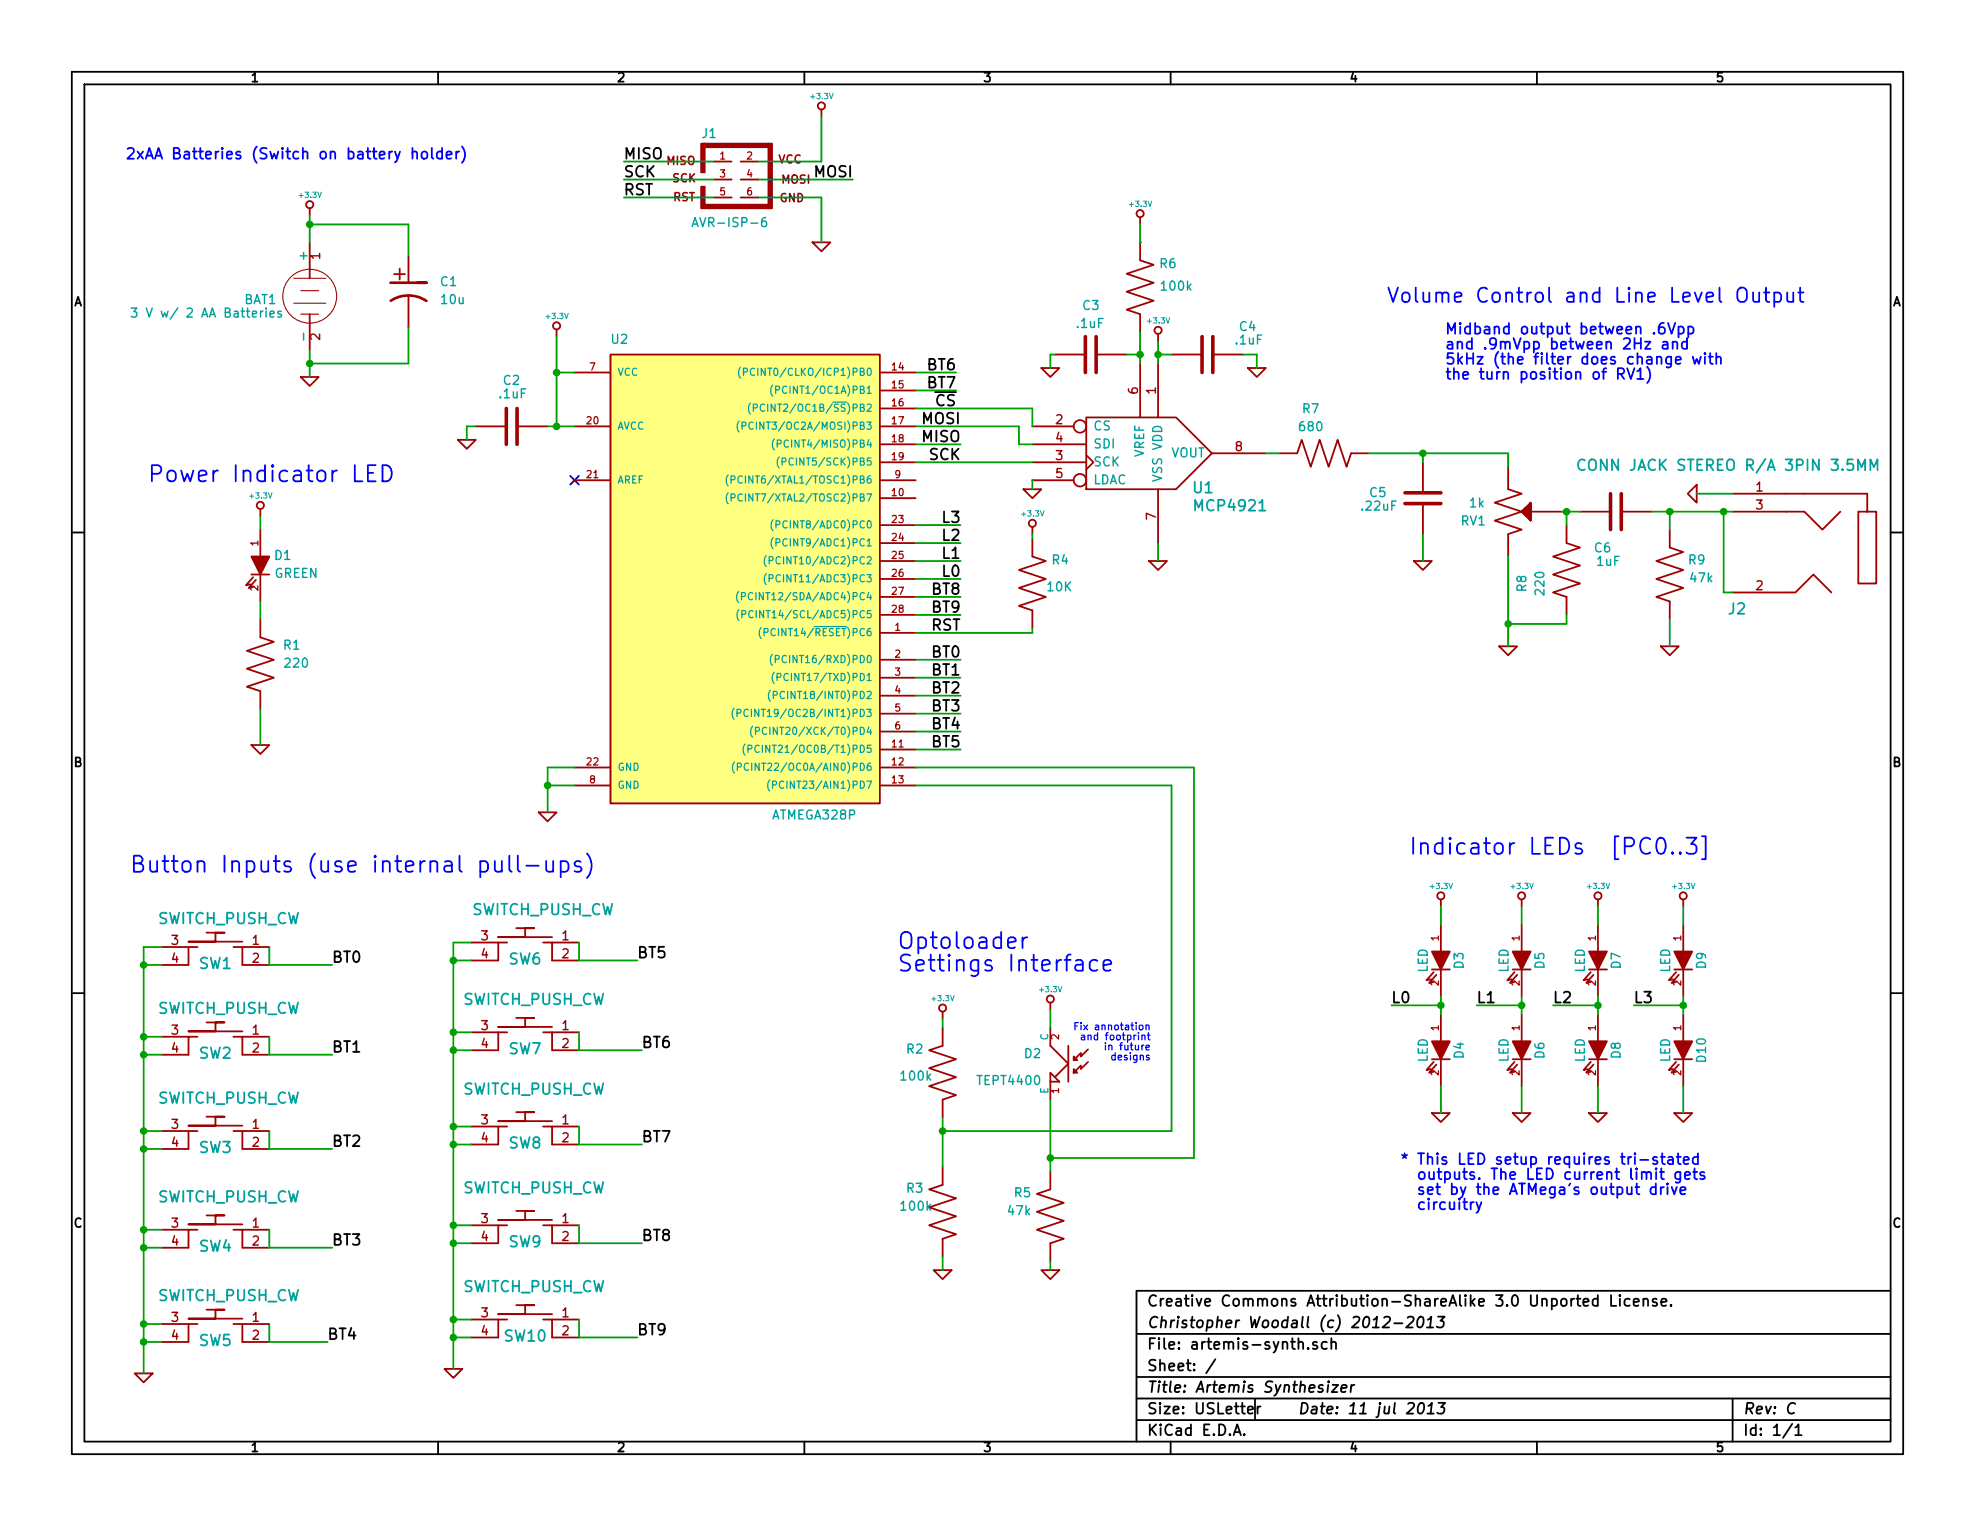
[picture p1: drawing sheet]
EESchema Schematic File Version 2  date Thu 11 Jul 2013 01:59:12 PM EDT
LIBS:power
LIBS:device
LIBS:transistors
LIBS:conn
LIBS:linear
LIBS:regul
LIBS:74xx
LIBS:cmos4000
LIBS:adc-dac
LIBS:memory
LIBS:xilinx
LIBS:special
LIBS:microcontrollers
LIBS:dsp
LIBS:microchip
LIBS:analog_switches
LIBS:motorola
LIBS:texas
LIBS:intel
LIBS:audio
LIBS:interface
LIBS:digital-audio
LIBS:philips
LIBS:display
LIBS:cypress
LIBS:siliconi
LIBS:opto
LIBS:atmel
LIBS:contrib
LIBS:valves
LIBS:tda2822m
LIBS:r_us
LIBS:pot_us
LIBS:mcp49x1
LIBS:battery2
LIBS:artemis-synth-v1-cache
LIBS:3-pin_audio_jack
LIBS:artemis-synth-cache
EELAYER 27 0
EELAYER END
$Descr USLetter 11000 8500
encoding utf-8
Sheet 1 1
Title "Artemis Synthesizer"
Date "11 jul 2013"
Rev "C"
Comp "Christopher Woodall (c) 2012-2013"
Comment1 "Creative Commons Attribution-ShareAlike 3.0 Unported License."
Comment2 ""
Comment3 ""
Comment4 ""
$EndDescr
Text Notes 5000 5300 0    90   ~ 0
Optoloader\nSettings Interface
$Comp
L +3.3V #PWR01
U 1 1
P 5850 5625
F 0 "#PWR01" H 5850 5585 30  0001 C CNN
F 1 "+3.3V" H 5850 5735 30  0000 C CNN
	1    5850 5625
	-1   0    0    -1  
$EndComp
$Comp
L +3.3V #PWR02
U 1 1
P 5250 5675
F 0 "#PWR02" H 5250 5635 30  0001 C CNN
F 1 "+3.3V" H 5250 5785 30  0000 C CNN
	1    5250 5675
	-1   0    0    -1  
$EndComp
$Comp
L GND #PWR03
U 1 1
P 5250 7075
F 0 "#PWR03" H 5250 7075 30  0001 C CNN
F 1 "GND" H 5250 7005 30  0001 C CNN
	1    5250 7075
	-1   0    0    -1  
$EndComp
Text Label 5350 3525 2    60   ~ 0
RST
Text Label 5350 2925 2    60   ~ 0
L3
Text Label 5350 3025 2    60   ~ 0
L2
Text Label 5350 3125 2    60   ~ 0
L1
Text Label 5350 3225 2    60   ~ 0
L0
Text Notes 7850 4775 0    90   ~ 0
Indicator LEDs  [PC0..3]
Text Label 9100 5600 0    60   ~ 0
L3
Text Label 8225 5600 0    60   ~ 0
L1
Text Label 8650 5600 0    60   ~ 0
L2
Text Label 7750 5600 0    60   ~ 0
L0
$Comp
L +3.3V #PWR04
U 1 1
P 9375 5050
F 0 "#PWR04" H 9375 5010 30  0001 C CNN
F 1 "+3.3V" H 9375 5160 30  0000 C CNN
	1    9375 5050
	1    0    0    -1  
$EndComp
$Comp
L +3.3V #PWR05
U 1 1
P 8900 5050
F 0 "#PWR05" H 8900 5010 30  0001 C CNN
F 1 "+3.3V" H 8900 5160 30  0000 C CNN
	1    8900 5050
	1    0    0    -1  
$EndComp
$Comp
L +3.3V #PWR06
U 1 1
P 8475 5050
F 0 "#PWR06" H 8475 5010 30  0001 C CNN
F 1 "+3.3V" H 8475 5160 30  0000 C CNN
	1    8475 5050
	1    0    0    -1  
$EndComp
$Comp
L +3.3V #PWR07
U 1 1
P 8025 5050
F 0 "#PWR07" H 8025 5010 30  0001 C CNN
F 1 "+3.3V" H 8025 5160 30  0000 C CNN
	1    8025 5050
	1    0    0    -1  
$EndComp
$Comp
L GND #PWR08
U 1 1
P 9375 6200
F 0 "#PWR08" H 9375 6200 30  0001 C CNN
F 1 "GND" H 9375 6130 30  0001 C CNN
	1    9375 6200
	1    0    0    -1  
$EndComp
$Comp
L GND #PWR09
U 1 1
P 8900 6200
F 0 "#PWR09" H 8900 6200 30  0001 C CNN
F 1 "GND" H 8900 6130 30  0001 C CNN
	1    8900 6200
	1    0    0    -1  
$EndComp
$Comp
L GND #PWR010
U 1 1
P 8475 6200
F 0 "#PWR010" H 8475 6200 30  0001 C CNN
F 1 "GND" H 8475 6130 30  0001 C CNN
	1    8475 6200
	1    0    0    -1  
$EndComp
$Comp
L GND #PWR011
U 1 1
P 8025 6200
F 0 "#PWR011" H 8025 6200 30  0001 C CNN
F 1 "GND" H 8025 6130 30  0001 C CNN
	1    8025 6200
	1    0    0    -1  
$EndComp
$Comp
L LED D4
U 1 1
P 8025 5850
F 0 "D4" H 8025 5950 50  0000 C CNN
F 1 "LED" H 8025 5750 50  0000 C CNN
F 2 "LED-3MM-CORRECTED" H 8025 5850 50  0001 C CNN
	1    8025 5850
	0    1    1    0   
$EndComp
$Comp
L LED D6
U 1 1
P 8475 5850
F 0 "D6" H 8475 5950 50  0000 C CNN
F 1 "LED" H 8475 5750 50  0000 C CNN
F 2 "LED-3MM-CORRECTED" H 8475 5850 50  0001 C CNN
	1    8475 5850
	0    1    1    0   
$EndComp
$Comp
L LED D8
U 1 1
P 8900 5850
F 0 "D8" H 8900 5950 50  0000 C CNN
F 1 "LED" H 8900 5750 50  0000 C CNN
F 2 "LED-3MM-CORRECTED" H 8900 5850 50  0001 C CNN
	1    8900 5850
	0    1    1    0   
$EndComp
$Comp
L LED D10
U 1 1
P 9375 5850
F 0 "D10" H 9375 5950 50  0000 C CNN
F 1 "LED" H 9375 5750 50  0000 C CNN
F 2 "LED-3MM-CORRECTED" H 9375 5850 50  0001 C CNN
	1    9375 5850
	0    1    1    0   
$EndComp
$Comp
L LED D9
U 1 1
P 9375 5350
F 0 "D9" H 9375 5450 50  0000 C CNN
F 1 "LED" H 9375 5250 50  0000 C CNN
F 2 "LED-3MM-CORRECTED" H 9375 5350 50  0001 C CNN
	1    9375 5350
	0    1    1    0   
$EndComp
$Comp
L LED D7
U 1 1
P 8900 5350
F 0 "D7" H 8900 5450 50  0000 C CNN
F 1 "LED" H 8900 5250 50  0000 C CNN
F 2 "LED-3MM-CORRECTED" H 8900 5350 50  0001 C CNN
	1    8900 5350
	0    1    1    0   
$EndComp
$Comp
L LED D5
U 1 1
P 8475 5350
F 0 "D5" H 8475 5450 50  0000 C CNN
F 1 "LED" H 8475 5250 50  0000 C CNN
F 2 "LED-3MM-CORRECTED" H 8475 5350 50  0001 C CNN
	1    8475 5350
	0    1    1    0   
$EndComp
$Comp
L LED D3
U 1 1
P 8025 5350
F 0 "D3" H 8025 5450 50  0000 C CNN
F 1 "LED" H 8025 5250 50  0000 C CNN
F 2 "LED-3MM-CORRECTED" H 8025 5350 50  0001 C CNN
	1    8025 5350
	0    1    1    0   
$EndComp
Text Notes 725  4875 0    90   ~ 0
Button Inputs (use internal pull-ups)\n
Text Label 5350 3675 2    60   ~ 0
BT0
Text Label 5350 3425 2    60   ~ 0
BT9
Text Label 5350 3325 2    60   ~ 0
BT8
Text Label 5325 2175 2    60   ~ 0
BT7
Text Label 5325 2075 2    60   ~ 0
BT6
Text Label 5350 4175 2    60   ~ 0
BT5
Text Label 5350 3775 2    60   ~ 0
BT1
Text Label 5350 3875 2    60   ~ 0
BT2
Text Label 5350 3975 2    60   ~ 0
BT3
Text Label 5350 4075 2    60   ~ 0
BT4
$Comp
L SWITCH_PUSH_CW SW1
U 1 1
P 1200 5275
F 0 "SW1" H 1200 5175 60  0000 C CNN
F 1 "SWITCH_PUSH_CW" H 1125 5425 60  0000 C CNN
F 2 "SparkFun-TACTILE-PTH-12MM" H 1200 5575 60  0001 C CNN
	1    1200 5275
	-1   0    0    -1  
$EndComp
$Comp
L SWITCH_PUSH_CW SW2
U 1 1
P 1200 5775
F 0 "SW2" H 1200 5675 60  0000 C CNN
F 1 "SWITCH_PUSH_CW" H 1125 5925 60  0000 C CNN
F 2 "SparkFun-TACTILE-PTH-12MM" H 1200 6075 60  0001 C CNN
	1    1200 5775
	-1   0    0    -1  
$EndComp
$Comp
L SWITCH_PUSH_CW SW3
U 1 1
P 1200 6300
F 0 "SW3" H 1200 6200 60  0000 C CNN
F 1 "SWITCH_PUSH_CW" H 1125 6475 60  0000 C CNN
F 2 "SparkFun-TACTILE-PTH-12MM" H 1200 6600 60  0001 C CNN
	1    1200 6300
	-1   0    0    -1  
$EndComp
$Comp
L SWITCH_PUSH_CW SW4
U 1 1
P 1200 6850
F 0 "SW4" H 1200 6750 60  0000 C CNN
F 1 "SWITCH_PUSH_CW" H 1125 7025 60  0000 C CNN
F 2 "SparkFun-TACTILE-PTH-12MM" H 1200 7150 60  0001 C CNN
	1    1200 6850
	-1   0    0    -1  
$EndComp
$Comp
L SWITCH_PUSH_CW SW5
U 1 1
P 1200 7375
F 0 "SW5" H 1200 7275 60  0000 C CNN
F 1 "SWITCH_PUSH_CW" H 1125 7525 60  0000 C CNN
F 2 "SparkFun-TACTILE-PTH-12MM" H 1200 7675 60  0001 C CNN
	1    1200 7375
	-1   0    0    -1  
$EndComp
$Comp
L GND #PWR012
U 1 1
P 800 7650
F 0 "#PWR012" H 800 7650 30  0001 C CNN
F 1 "GND" H 800 7580 30  0001 C CNN
	1    800  7650
	-1   0    0    -1  
$EndComp
Text Label 3550 5350 0    60   ~ 0
BT5
Text Label 3575 5850 0    60   ~ 0
BT6
Text Label 3575 6375 0    60   ~ 0
BT7
Text Label 3575 6925 0    60   ~ 0
BT8
Text Label 3550 7450 0    60   ~ 0
BT9
Text Label 1825 7475 0    60   ~ 0
BT4
Text Label 1850 6950 0    60   ~ 0
BT3
Text Label 1850 6400 0    60   ~ 0
BT2
Text Label 1850 5875 0    60   ~ 0
BT1
Text Label 1850 5375 0    60   ~ 0
BT0
$Comp
L GND #PWR013
U 1 1
P 2525 7625
F 0 "#PWR013" H 2525 7625 30  0001 C CNN
F 1 "GND" H 2525 7555 30  0001 C CNN
	1    2525 7625
	-1   0    0    -1  
$EndComp
$Comp
L SWITCH_PUSH_CW SW10
U 1 1
P 2925 7350
F 0 "SW10" H 2925 7250 60  0000 C CNN
F 1 "SWITCH_PUSH_CW" H 2875 7525 60  0000 C CNN
F 2 "SparkFun-TACTILE-PTH-12MM" H 2925 7650 60  0001 C CNN
	1    2925 7350
	-1   0    0    -1  
$EndComp
$Comp
L SWITCH_PUSH_CW SW9
U 1 1
P 2925 6825
F 0 "SW9" H 2925 6725 60  0000 C CNN
F 1 "SWITCH_PUSH_CW" H 2875 7025 60  0000 C CNN
F 2 "SparkFun-TACTILE-PTH-12MM" H 2925 7125 60  0001 C CNN
	1    2925 6825
	-1   0    0    -1  
$EndComp
$Comp
L SWITCH_PUSH_CW SW8
U 1 1
P 2925 6275
F 0 "SW8" H 2925 6175 60  0000 C CNN
F 1 "SWITCH_PUSH_CW" H 2875 6475 60  0000 C CNN
F 2 "SparkFun-TACTILE-PTH-12MM" H 2925 6575 60  0001 C CNN
	1    2925 6275
	-1   0    0    -1  
$EndComp
$Comp
L SWITCH_PUSH_CW SW7
U 1 1
P 2925 5750
F 0 "SW7" H 2925 5650 60  0000 C CNN
F 1 "SWITCH_PUSH_CW" H 2875 5925 60  0000 C CNN
F 2 "SparkFun-TACTILE-PTH-12MM" H 2925 6050 60  0001 C CNN
	1    2925 5750
	-1   0    0    -1  
$EndComp
$Comp
L SWITCH_PUSH_CW SW6
U 1 1
P 2925 5250
F 0 "SW6" H 2925 5150 60  0000 C CNN
F 1 "SWITCH_PUSH_CW" H 2825 5425 60  0000 C CNN
F 2 "SparkFun-TACTILE-PTH-12MM" H 2925 5550 60  0001 C CNN
	1    2925 5250
	-1   0    0    -1  
$EndComp
$Comp
L +3.3V #PWR014
U 1 1
P 6350 1250
F 0 "#PWR014" H 6350 1210 30  0001 C CNN
F 1 "+3.3V" H 6350 1360 30  0000 C CNN
	1    6350 1250
	1    0    0    -1  
$EndComp
$Comp
L +3.3V #PWR015
U 1 1
P 3100 1875
F 0 "#PWR015" H 3100 1835 30  0001 C CNN
F 1 "+3.3V" H 3100 1985 30  0000 C CNN
	1    3100 1875
	1    0    0    -1  
$EndComp
$Comp
L +3.3V #PWR016
U 1 1
P 1725 1200
F 0 "#PWR016" H 1725 1160 30  0001 C CNN
F 1 "+3.3V" H 1725 1310 30  0000 C CNN
	1    1725 1200
	1    0    0    -1  
$EndComp
$Comp
L +3.3V #PWR017
U 1 1
P 4575 650
F 0 "#PWR017" H 4575 610 30  0001 C CNN
F 1 "+3.3V" H 4575 760 30  0000 C CNN
	1    4575 650 
	1    0    0    -1  
$EndComp
$Comp
L GND #PWR018
U 1 1
P 1725 2100
F 0 "#PWR018" H 1725 2100 30  0001 C CNN
F 1 "GND" H 1725 2030 30  0001 C CNN
	1    1725 2100
	1    0    0    -1  
$EndComp
$Comp
L BATTERY BAT1
U 1 1
P 1725 1650
F 0 "BAT1" V 1750 1375 50  0000 C CNN
F 1 "3 V w/ 2 AA Batteries" V 1825 1075 50  0000 C CNN
F 2 "2PIN" H 1725 1560 50  0001 C CNN
	1    1725 1650
	0    1    1    0   
$EndComp
$Comp
L C C3
U 1 1
P 6075 1975
F 0 "C3" V 6350 1925 50  0000 L CNN
F 1 ".1uF" V 6250 1900 50  0000 L CNN
F 2 "C1" V 6225 2125 50  0001 C CNN
	1    6075 1975
	0    -1   -1   0   
$EndComp
$Comp
L GND #PWR019
U 1 1
P 2600 2450
F 0 "#PWR019" H 2600 2450 30  0001 C CNN
F 1 "GND" H 2600 2380 30  0001 C CNN
	1    2600 2450
	1    0    0    -1  
$EndComp
NoConn ~ 3200 2675
$Comp
L GND #PWR020
U 1 1
P 5750 2725
F 0 "#PWR020" H 5750 2725 30  0001 C CNN
F 1 "GND" H 5750 2655 30  0001 C CNN
	1    5750 2725
	1    0    0    -1  
$EndComp
$Comp
L GND #PWR021
U 1 1
P 5850 2050
F 0 "#PWR021" H 5850 2050 30  0001 C CNN
F 1 "GND" H 5850 1980 30  0001 C CNN
	1    5850 2050
	1    0    0    -1  
$EndComp
$Comp
L GND #PWR022
U 1 1
P 7000 2050
F 0 "#PWR022" H 7000 2050 30  0001 C CNN
F 1 "GND" H 7000 1980 30  0001 C CNN
	1    7000 2050
	1    0    0    -1  
$EndComp
$Comp
L MCP49X1 U1
U 1 1
P 6050 2725
F 0 "U1" H 6700 2725 60  0000 C CNN
F 1 "MCP4921" H 6850 2625 60  0000 C CNN
F 2 "DIP-8__300" H 6850 2725 60  0001 C CNN
	1    6050 2725
	1    0    0    -1  
$EndComp
Text Label 5325 2275 2    60   ~ 0
~CS
$Comp
L GND #PWR023
U 1 1
P 6450 3125
F 0 "#PWR023" H 6450 3125 30  0001 C CNN
F 1 "GND" H 6450 3055 30  0001 C CNN
	1    6450 3125
	1    0    0    -1  
$EndComp
$Comp
L C C2
U 1 1
P 2850 2375
F 0 "C2" V 2600 2325 50  0000 L CNN
F 1 ".1uF" V 2675 2300 50  0000 L CNN
F 2 "C1" V 3075 2275 50  0001 C CNN
	1    2850 2375
	0    1    1    0   
$EndComp
$Comp
L GND #PWR024
U 1 1
P 3050 4525
F 0 "#PWR024" H 3050 4525 30  0001 C CNN
F 1 "GND" H 3050 4455 30  0001 C CNN
	1    3050 4525
	1    0    0    -1  
$EndComp
Text Label 5350 2475 2    60   ~ 0
MISO
Text Label 5350 2375 2    60   ~ 0
MOSI
Text Label 5350 2575 2    60   ~ 0
SCK
Text Label 3475 1100 0    60   ~ 0
RST
Text Label 3475 1000 0    60   ~ 0
SCK
Text Label 3475 900  0    60   ~ 0
MISO
Text Label 4750 1000 2    60   ~ 0
MOSI
$Comp
L GND #PWR025
U 1 1
P 4575 1350
F 0 "#PWR025" H 4575 1350 30  0001 C CNN
F 1 "GND" H 4575 1280 30  0001 C CNN
	1    4575 1350
	1    0    0    -1  
$EndComp
$Comp
L ATMEGA328P-P U2
U 1 1
P 4100 3175
F 0 "U2" H 3400 4425 50  0000 L BNN
F 1 "ATMEGA328P" H 4300 1775 50  0000 L BNN
F 2 "DIP-28__300" H 3500 1825 50  0001 C CNN
	1    4100 3175
	1    0    0    -1  
$EndComp
$Comp
L AVR-ISP-6 J1
U 1 1
P 4100 1000
F 0 "J1" H 3950 1250 50  0000 C CNN
F 1 "AVR-ISP-6" H 3850 725 50  0000 L BNN
F 2 "pin_array_3x2" V 3600 1000 50  0001 C CNN
	1    4100 1000
	1    0    0    -1  
$EndComp
$Comp
L C C4
U 1 1
P 6725 1975
F 0 "C4" V 6575 2150 50  0000 L CNN
F 1 ".1uF" V 6650 2125 50  0000 L CNN
F 2 "C1" V 6750 2125 50  0001 C CNN
	1    6725 1975
	0    1    1    0   
$EndComp
$Comp
L +3.3V #PWR026
U 1 1
P 5750 2975
F 0 "#PWR026" H 5750 2935 30  0001 C CNN
F 1 "+3.3V" H 5750 3085 30  0000 C CNN
	1    5750 2975
	1    0    0    -1  
$EndComp
$Comp
L GND #PWR027
U 1 1
P 5850 7075
F 0 "#PWR027" H 5850 7075 30  0001 C CNN
F 1 "GND" H 5850 7005 30  0001 C CNN
	1    5850 7075
	-1   0    0    -1  
$EndComp
$Comp
L +3.3V #PWR028
U 1 1
P 6450 1900
F 0 "#PWR028" H 6450 1860 30  0001 C CNN
F 1 "+3.3V" H 6450 2010 30  0000 C CNN
	1    6450 1900
	1    0    0    -1  
$EndComp
Text Notes 700  900  0    60   ~ 0
2xAA Batteries (Switch on battery holder)
$Comp
L OPTO_NPN D2
U 1 1
P 5950 5925
F 0 "D2" H 6100 5975 50  0000 L CNN
F 1 "TEPT4400" H 6100 5825 50  0000 L CNN
F 2 "LED-3MM-CORRECTED" H 6100 5925 50  0001 C CNN
	1    5950 5925
	-1   0    0    -1  
$EndComp
Text Notes 6409 5750 2    40   ~ 0
Fix annotation\nand footprint\nin future\ndesigns\n
$Comp
L R_US R2
U 1 1
P 5250 5975
F 0 "R2" H 5405 6100 50  0000 C CNN
F 1 "100k" H 5400 5950 50  0000 C CNN
F 2 "R4" H 5400 6050 50  0001 C CNN
	1    5250 5975
	-1   0    0    -1  
$EndComp
$Comp
L R_US R3
U 1 1
P 5250 6750
F 0 "R3" H 5405 6875 50  0000 C CNN
F 1 "100k" H 5400 6775 50  0000 C CNN
F 2 "R4" H 5400 6875 50  0001 C CNN
	1    5250 6750
	-1   0    0    -1  
$EndComp
$Comp
L R_US R5
U 1 1
P 5850 6775
F 0 "R5" H 6005 6900 50  0000 C CNN
F 1 "47k" H 6025 6800 50  0000 C CNN
F 2 "R4" H 6025 6900 50  0001 C CNN
	1    5850 6775
	-1   0    0    -1  
$EndComp
$Comp
L R_US R6
U 1 1
P 6350 1600
F 0 "R6" H 6505 1725 50  0000 C CNN
F 1 "100k" H 6550 1600 50  0000 C CNN
F 2 "R4" H 6550 1700 50  0001 C CNN
	1    6350 1600
	1    0    0    -1  
$EndComp
$Comp
L R_US R4
U 1 1
P 5750 3250
F 0 "R4" H 5905 3375 50  0000 C CNN
F 1 "10K" H 5900 3225 50  0000 C CNN
F 2 "R4" H 5900 3325 50  0001 C CNN
	1    5750 3250
	1    0    0    -1  
$EndComp
$Comp
L POT_US RV1
U 1 1
P 8400 2850
F 0 "RV1" H 8205 2900 50  0000 C CNN
F 1 "1k" H 8225 2800 50  0000 C CNN
F 2 "THUMBWHEEL_POT_3352T" H 8225 2900 50  0001 C CNN
	1    8400 2850
	1    0    0    1   
$EndComp
$Comp
L R_US R7
U 1 1
P 7375 2525
F 0 "R7" V 7625 2600 50  0000 C CNN
F 1 "680" V 7525 2600 50  0000 C CNN
F 2 "R4" V 7625 2600 50  0001 C CNN
	1    7375 2525
	0    -1   -1   0   
$EndComp
$Comp
L C C5
U 1 1
P 7925 2775
F 0 "C5" H 7625 2800 50  0000 L CNN
F 1 ".22uF" H 7575 2725 50  0000 L CNN
F 2 "C1" H 7750 2775 50  0001 C CNN
	1    7925 2775
	1    0    0    -1  
$EndComp
$Comp
L C C6
U 1 1
P 9000 2850
F 0 "C6" V 8800 2875 50  0000 L CNN
F 1 "1uF" V 8725 2825 50  0000 L CNN
F 2 "C1" H 8825 2850 50  0001 C CNN
	1    9000 2850
	0    -1   -1   0   
$EndComp
$Comp
L GND #PWR029
U 1 1
P 9450 2750
F 0 "#PWR029" H 9450 2750 30  0001 C CNN
F 1 "GND" H 9450 2680 30  0001 C CNN
	1    9450 2750
	0    1    1    0   
$EndComp
$Comp
L GND #PWR030
U 1 1
P 8400 3600
F 0 "#PWR030" H 8400 3600 30  0001 C CNN
F 1 "GND" H 8400 3530 30  0001 C CNN
	1    8400 3600
	1    0    0    -1  
$EndComp
$Comp
L GND #PWR031
U 1 1
P 7925 3125
F 0 "#PWR031" H 7925 3125 30  0001 C CNN
F 1 "GND" H 7925 3055 30  0001 C CNN
	1    7925 3125
	1    0    0    -1  
$EndComp
$Comp
L R_US R9
U 1 1
P 9300 3200
F 0 "R9" H 9450 3275 50  0000 C CNN
F 1 "47k" H 9475 3175 50  0000 C CNN
F 2 "R4" H 9475 3275 50  0001 C CNN
	1    9300 3200
	1    0    0    -1  
$EndComp
$Comp
L CP1 C1
U 1 1
P 2275 1625
F 0 "C1" H 2450 1675 50  0000 L CNN
F 1 "10u" H 2450 1575 50  0000 L CNN
F 2 "C1V8" H 2650 1275 50  0001 C CNN
	1    2275 1625
	1    0    0    -1  
$EndComp
$Comp
L +3.3V #PWR032
U 1 1
P 1450 2875
F 0 "#PWR032" H 1450 2835 30  0001 C CNN
F 1 "+3.3V" H 1450 2985 30  0000 C CNN
	1    1450 2875
	1    0    0    -1  
$EndComp
$Comp
L LED D1
U 1 1
P 1450 3150
F 0 "D1" V 1400 3275 50  0000 C CNN
F 1 "GREEN" V 1500 3350 50  0000 C CNN
F 2 "LED-3MM-CORRECTED" V 1600 3350 50  0001 C CNN
	1    1450 3150
	0    1    1    0   
$EndComp
$Comp
L GND #PWR033
U 1 1
P 1450 4150
F 0 "#PWR033" H 1450 4150 30  0001 C CNN
F 1 "GND" H 1450 4080 30  0001 C CNN
	1    1450 4150
	1    0    0    -1  
$EndComp
$Comp
L R_US R1
U 1 1
P 1450 3700
F 0 "R1" H 1625 3800 50  0000 C CNN
F 1 "220" H 1650 3700 50  0000 C CNN
F 2 "R4" H 1650 3800 50  0001 C CNN
	1    1450 3700
	1    0    0    -1  
$EndComp
Text Notes 7800 6500 0    60   ~ 0
* This LED setup requires tri-stated\n  outputs. The LED current limit gets\n  set by the ATMega's output drive\n  circuitry
Text Notes 8050 1875 0    60   ~ 0
Midband output between .6Vpp \nand .9mVpp between 2Hz and \n5kHz (the filter does change with \nthe turn position of RV1)
Text Notes 7725 1700 0    80   ~ 0
Volume Control and Line Level Output
Text Notes 825  2700 0    90   ~ 0
Power Indicator LED
$Comp
L GND #PWR034
U 1 1
P 9300 3600
F 0 "#PWR034" H 9300 3600 30  0001 C CNN
F 1 "GND" H 9300 3530 30  0001 C CNN
	1    9300 3600
	1    0    0    -1  
$EndComp
$Comp
L 3-PIN_AUDIO_JACK J2
U 1 1
P 10400 2850
F 0 "J2" H 11125 2300 60  0000 C CNN
F 1 "CONN JACK STEREO R/A 3PIN 3.5MM" H 11175 3100 60  0000 C CNN
F 2 "3-Pin" H 11075 3200 60  0001 C CNN
F 4 "SJ1-3523N" H 10400 2850 60  0001 C CNN "Manufacture Part Number"
F 5 "CUI Inc." H 10400 2850 60  0001 C CNN "Manufacture"
F 6 "Digi-Key" H 10400 2850 60  0001 C CNN "Distributor"
F 7 "CP1-3523N-ND" H 10400 2850 60  0001 C CNN "Distributor Part Number"
	1    10400 2850
	-1   0    0    -1  
$EndComp
$Comp
L R_US R8
U 1 1
P 8725 3175
F 0 "R8" V 8975 3250 50  0000 C CNN
F 1 "220" V 8875 3250 50  0000 C CNN
F 2 "R4" V 8975 3250 50  0001 C CNN
	1    8725 3175
	-1   0    0    1   
$EndComp
Wire Wire Line
	5750 3525 5100 3525
Wire Wire Line
	2600 2375 2600 2450
Wire Wire Line
	2650 2375 2600 2375
Wire Wire Line
	3200 2075 3100 2075
Wire Wire Line
	5850 7075 5850 7025
Wire Wire Line
	5250 7000 5250 7075
Wire Wire Line
	5100 3225 5350 3225
Wire Wire Line
	5100 3025 5350 3025
Connection ~ 9375 5600
Connection ~ 8900 5600
Wire Wire Line
	8650 5600 8900 5600
Connection ~ 8475 5600
Wire Wire Line
	7750 5600 8025 5600
Connection ~ 8025 5600
Wire Wire Line
	9375 6200 9375 6050
Wire Wire Line
	8475 6200 8475 6050
Wire Wire Line
	8025 5050 8025 5150
Wire Wire Line
	8900 5050 8900 5150
Wire Wire Line
	5100 2175 5325 2175
Wire Wire Line
	5100 3975 5350 3975
Wire Wire Line
	5100 4175 5350 4175
Wire Wire Line
	5100 2075 5325 2075
Wire Wire Line
	5100 3425 5350 3425
Wire Wire Line
	5100 3325 5350 3325
Wire Wire Line
	5100 3675 5350 3675
Wire Wire Line
	5100 3775 5350 3775
Wire Wire Line
	1500 5775 1500 5875
Wire Wire Line
	1500 5275 1500 5375
Wire Wire Line
	1500 6300 1500 6400
Wire Wire Line
	1500 6850 1500 6950
Wire Wire Line
	1500 7375 1500 7475
Connection ~ 800  5775
Wire Wire Line
	800  5775 900  5775
Connection ~ 800  6400
Wire Wire Line
	800  6400 900  6400
Connection ~ 800  6950
Wire Wire Line
	800  6950 900  6950
Connection ~ 800  7475
Wire Wire Line
	800  7475 900  7475
Wire Wire Line
	800  5275 800  7650
Wire Wire Line
	800  5275 900  5275
Wire Wire Line
	800  7375 900  7375
Connection ~ 800  7375
Wire Wire Line
	800  6850 900  6850
Connection ~ 800  6850
Wire Wire Line
	800  6300 900  6300
Connection ~ 800  6300
Wire Wire Line
	900  5375 800  5375
Connection ~ 800  5375
Wire Wire Line
	800  5875 900  5875
Connection ~ 800  5875
Wire Wire Line
	1500 7475 1825 7475
Wire Wire Line
	1500 6950 1850 6950
Wire Wire Line
	1500 6400 1850 6400
Wire Wire Line
	1500 5375 1850 5375
Wire Wire Line
	1500 5875 1850 5875
Wire Wire Line
	3575 5850 3225 5850
Wire Wire Line
	3550 5350 3225 5350
Wire Wire Line
	3575 6375 3225 6375
Wire Wire Line
	3575 6925 3225 6925
Wire Wire Line
	3550 7450 3225 7450
Connection ~ 2525 5850
Wire Wire Line
	2525 5850 2625 5850
Connection ~ 2525 5350
Wire Wire Line
	2625 5350 2525 5350
Connection ~ 2525 6275
Wire Wire Line
	2525 6275 2625 6275
Connection ~ 2525 6825
Wire Wire Line
	2525 6825 2625 6825
Connection ~ 2525 7350
Wire Wire Line
	2525 7350 2625 7350
Wire Wire Line
	1725 1950 1725 2100
Wire Wire Line
	5100 4075 5350 4075
Wire Wire Line
	6525 1975 6450 1975
Wire Wire Line
	5875 1975 5850 1975
Wire Wire Line
	5850 1975 5850 2050
Wire Wire Line
	6350 1850 6350 2025
Connection ~ 3100 2375
Wire Wire Line
	3050 2375 3200 2375
Wire Wire Line
	6350 1350 6350 1350
Wire Wire Line
	6450 3125 6450 3025
Wire Wire Line
	3200 4275 3050 4275
Wire Wire Line
	3050 4275 3050 4525
Wire Wire Line
	4225 1000 4750 1000
Wire Wire Line
	4575 900  4575 650 
Wire Wire Line
	4225 900  4575 900 
Wire Wire Line
	3475 1100 3975 1100
Wire Wire Line
	5100 2575 5750 2575
Wire Wire Line
	3975 900  3475 900 
Wire Wire Line
	3975 1000 3475 1000
Wire Wire Line
	4225 1100 4575 1100
Wire Wire Line
	4575 1100 4575 1350
Wire Wire Line
	5350 2475 5100 2475
Wire Wire Line
	3200 4375 3050 4375
Connection ~ 3050 4375
Wire Wire Line
	3100 1875 3100 2375
Connection ~ 3100 2075
Wire Wire Line
	5750 2675 5750 2675
Wire Wire Line
	5750 2675 5750 2725
Wire Wire Line
	6275 1975 6350 1975
Connection ~ 6350 1975
Wire Wire Line
	6925 1975 7000 1975
Wire Wire Line
	7000 1975 7000 2050
Wire Wire Line
	6450 1900 6450 2025
Connection ~ 6450 1975
Wire Wire Line
	5350 3875 5100 3875
Wire Wire Line
	1725 1200 1725 1350
Wire Wire Line
	2625 5250 2525 5250
Wire Wire Line
	2525 5250 2525 7625
Wire Wire Line
	2525 7450 2625 7450
Connection ~ 2525 7450
Wire Wire Line
	2525 6925 2625 6925
Connection ~ 2525 6925
Wire Wire Line
	2525 6375 2625 6375
Connection ~ 2525 6375
Wire Wire Line
	2525 5750 2625 5750
Connection ~ 2525 5750
Wire Wire Line
	3225 7450 3225 7350
Wire Wire Line
	3225 6925 3225 6825
Wire Wire Line
	3225 6375 3225 6275
Wire Wire Line
	3225 5350 3225 5250
Wire Wire Line
	3225 5850 3225 5750
Wire Wire Line
	9375 5150 9375 5050
Wire Wire Line
	8475 5150 8475 5050
Wire Wire Line
	8025 6050 8025 6200
Wire Wire Line
	8900 6050 8900 6200
Wire Wire Line
	8025 5550 8025 5650
Wire Wire Line
	8475 5550 8475 5650
Wire Wire Line
	8900 5550 8900 5650
Wire Wire Line
	9375 5550 9375 5650
Wire Wire Line
	9100 5600 9375 5600
Wire Wire Line
	8225 5600 8475 5600
Wire Wire Line
	5100 2925 5350 2925
Wire Wire Line
	5100 3125 5350 3125
Wire Wire Line
	5750 2475 5675 2475
Wire Wire Line
	5675 2475 5675 2375
Wire Wire Line
	5675 2375 5100 2375
Wire Wire Line
	5750 2375 5750 2375
Wire Wire Line
	5850 6125 5850 6525
Wire Wire Line
	6350 1350 6350 1250
Wire Wire Line
	5250 5675 5250 5725
Wire Wire Line
	5750 3525 5750 3500
Wire Wire Line
	5750 3000 5750 2975
Wire Wire Line
	5100 2275 5750 2275
Wire Wire Line
	5750 2275 5750 2375
Wire Wire Line
	9200 2850 9650 2850
Wire Wire Line
	9450 2750 9650 2750
Wire Wire Line
	8700 2850 8800 2850
Wire Wire Line
	8400 3100 8400 3600
Wire Wire Line
	8400 2525 8400 2600
Wire Wire Line
	7925 2975 7925 3125
Wire Wire Line
	7050 2525 7125 2525
Wire Wire Line
	9300 2850 9300 2950
Connection ~ 9300 2850
Wire Wire Line
	5100 4275 6650 4275
Wire Wire Line
	6650 4275 6650 6450
Wire Wire Line
	5100 4375 6525 4375
Wire Wire Line
	1725 1250 2275 1250
Wire Wire Line
	2275 1250 2275 1425
Connection ~ 1725 1250
Wire Wire Line
	2275 1825 2275 2025
Wire Wire Line
	2275 2025 1725 2025
Connection ~ 1725 2025
Wire Wire Line
	1450 3950 1450 4150
Wire Wire Line
	1450 2950 1450 2875
Wire Wire Line
	1450 3350 1450 3450
Wire Wire Line
	5250 6300 6525 6300
Connection ~ 5250 6300
Wire Wire Line
	6650 6450 5850 6450
Connection ~ 5850 6450
Wire Wire Line
	6525 6300 6525 4375
Wire Wire Line
	9300 3600 9300 3450
Wire Wire Line
	9600 2850 9600 3300
Wire Wire Line
	9600 3300 9650 3300
Connection ~ 9600 2850
Wire Wire Line
	5250 6225 5250 6500
Wire Wire Line
	5850 5625 5850 5725
Wire Wire Line
	7625 2525 8400 2525
Wire Wire Line
	7925 2575 7925 2525
Connection ~ 7925 2525
Wire Wire Line
	8725 2925 8725 2850
Connection ~ 8725 2850
Wire Wire Line
	8400 3475 8725 3475
Wire Wire Line
	8725 3475 8725 3425
Connection ~ 8400 3475
$EndSCHEMATC
